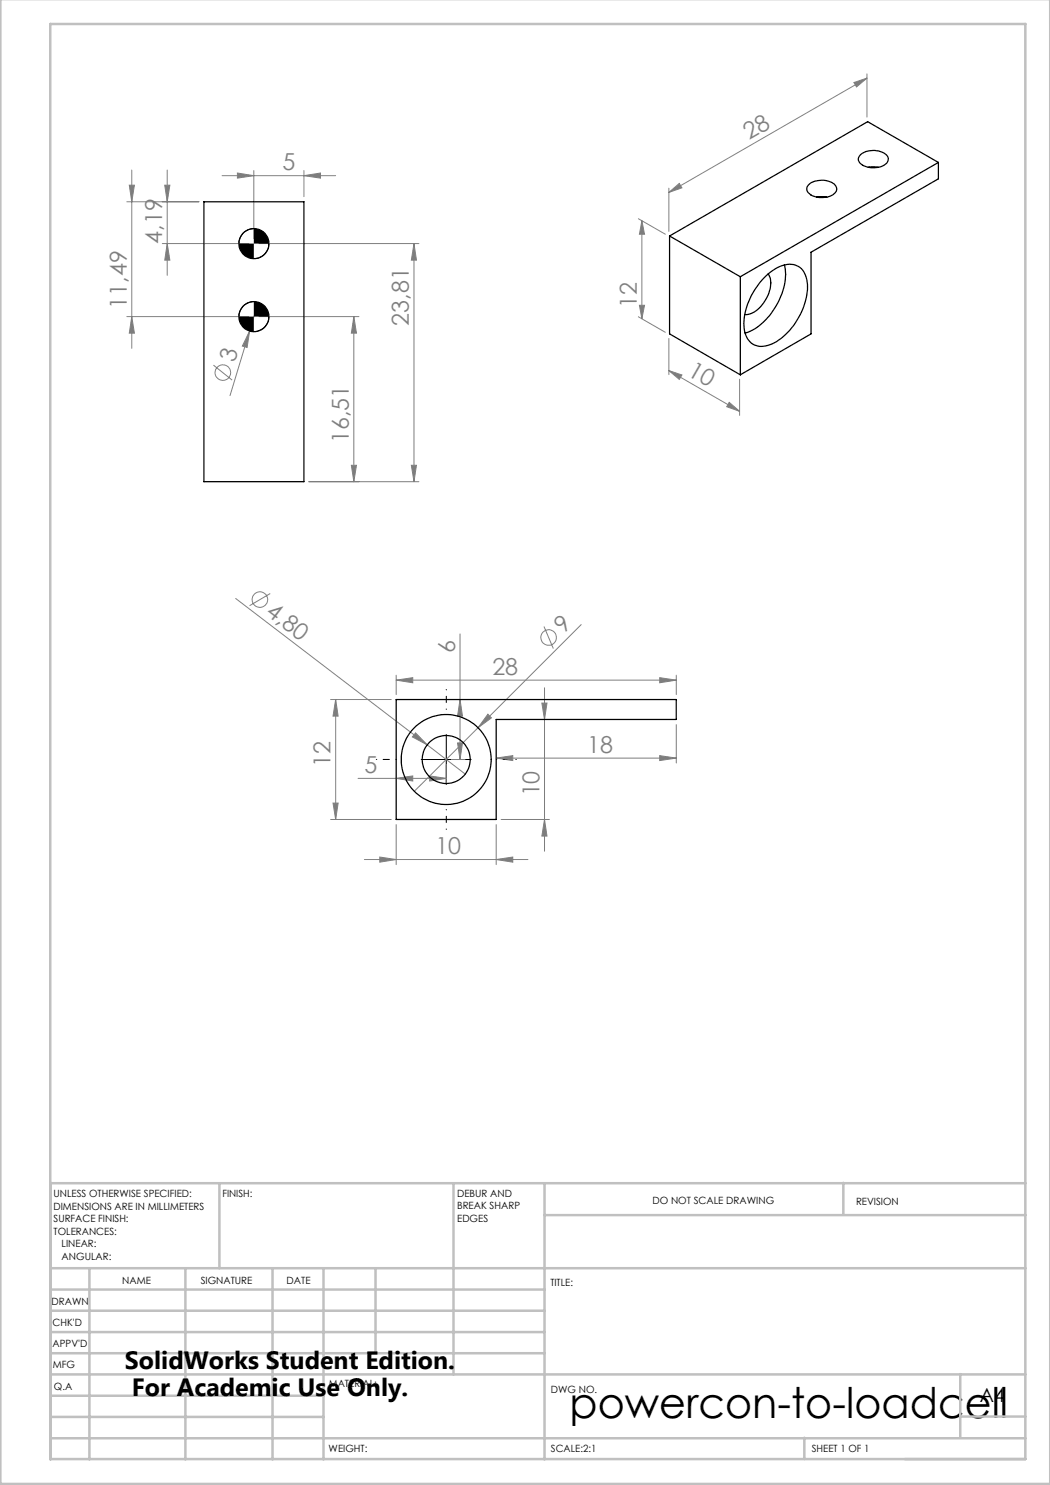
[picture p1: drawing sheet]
<svg xmlns="http://www.w3.org/2000/svg" width="210mm" height="297mm" viewBox="0 0 210 297" stroke-linecap="round" stroke-linejoin="round" font-family="sans-serif">
<g fill="none" stroke="#808080" stroke-width=".2">
<path d="M170.8 16.5l2.6-.9-2.1 1.8zM173.4 14.8v8.6M173.4 15.6l-39.6 22.9M25.9 37h1l-.5 3.4zM26.4 34v35.7M32.9 37h1.1l-.6 3.4zM33.4 34v21.1M44.4 35.1h22.7M47.5 34.6l3.3 .5-3.3 .5zM50.8 34.1v13.6M60.8 35.1l3.3-.5v1zM60.8 34.1v5.2"/>
<path d="M133.8 38.5l2.1-1.8 .5 .9zM133.8 37.6v8.7M25.4 40.4h14.4M32.5 48.7h17.3M33.4 48.7l.6 3.3h-1.1zM51.8 48.7h32M82.8 48.7l.5 3.3h-1zM82.8 48.7v47.6M127.7 43.7l5.4 3.1M128.4 44.2l.5 2.6h-1zM128.4 44.2v19.5M25.4 63.3h24.4"/>
<path d="M26.4 63.3l.5 3.3h-1zM42.7 73l3.7 3M49.9 66.2l-.5 3.3-.9-.3zM51.6 60.5l-5.6 18.6M51.8 63.3h20M70.8 63.3l.5 3.3h-1zM70.8 63.3v33M127.7 63.4l5.4 3.1M127.9 61.1h1l-.5 2.6zM133.8 74.1l2.6 .9-.5 .9zM133.8 67.7v7.2M133.8 74.1l14.1 8.2"/>
<path d="M147.9 75.8v7.3M61.8 96.3h22M70.3 93.1h1l-.5 3.2zM82.3 93.1h1l-.5 3.2zM145.8 80.5l2.1 1.8-2.6-1zM47.1 119.7l38.3 29.3M54 118.7l-4.1 2.4M66.1 139.9h12.1M67.1 139.9l.5 3.3h-1zM67.1 139.9v24M79.2 136l3.3-.5v1.1zM79.2 135v3.9"/>
<path d="M79.2 136h56.1M92 139.9l.5 3.3h-1zM92 126.8v25.1M108.8 125.3l1.9 4.4M108.9 137.5v32.7M116.2 124.9l-33.3 33.4M131.9 135.5l3.4 .5-3.4 .6zM135.3 135v3.9M71.6 155.7h17.7M79.2 155.7l3.3-.5v1zM83.1 146.6l2.3 2.4-2.9-1.6zM85.4 149l7.7 5.8"/>
<path d="M85.9 155.2l3.4 .5-3.4 .5zM89.3 152.9v3.8M90.2 151.9h2.8M91.5 148.6h1l-.5 3.3zM97.6 142.8l.7 .8-2.7 2zM99.2 151.6l3.4-.5v1zM99.2 151.6h36.1M108.4 140.6h1l-.5 3.3zM131.9 151.1l3.4 .5-3.4 .5zM135.3 144.9v7.7M66.1 163.9h12.1M66.6 160.6h1l-.5 3.3z"/>
<path d="M72.9 171.9h32.7M76 171.4l3.2 .5-3.2 .5zM79.2 164.9v8M99.2 171.9l3.4-.5v1zM99.2 164.9v8M100.2 163.9h9.7M108.9 163.9l.5 3.3h-1z"/>
<circle cx="44.6" cy="74.5" r="1.56"/>
<circle cx="52" cy="119.9" r="1.54"/>
<circle cx="109.7" cy="127.5" r="1.57"/>
</g>
<path d="M50.8 45.7a3.1 3.1 0 0 0-3 3M53.8 48.7a3 3 0 0 1-3 3M50.8 60.3a3.1 3.1 0 0 0-3 3M53.8 63.3a3 3 0 0 1-3 3M84.2 151.9h10M89.3 146.9v10" fill="none" stroke="#000" stroke-width=".2"/>
<path d="M79.3 151.9h-4M89.3 141.9v-4M99.3 151.9h4M89.3 161.9v4" fill="none" stroke="#000" stroke-width=".2" stroke-dasharray="15.2 1.3 1.3 1.3" stroke-dashoffset="15.1"/>
<g fill="none" stroke="#c0c0c0" stroke-width=".5">
<path d="M.1 -.1v296.9h209.9v-296.9M10.1 4.8h195v287h-195zM43.9 236.6v17M90.7 236.6v38.3M108.9 236.6v55.3M168.7 236.6v6.3M205.1 236.6h-195v55.3M10.1 253.6h195M10.1 257.9h98.8M17.9 253.6v38.3M37.1 253.6v38.3M54.5 253.6v38.3"/>
<path d="M64.7 253.6v38.3M75.1 253.6v17M108.9 243h96.2M10.1 270.6h98.8M10.1 266.4h98.8M10.1 262.1h98.8M10.1 279.1h54.6M10.1 274.9h195M192.1 274.8v12.7M10.1 287.7h195M10.1 283.4h54.6M160.9 287.5v4.3"/>
<path d="M192.1 283.3h13"/>
</g>
<path d="M47.8 63.3a3 3 0 0 0 3 3v-3zM50.8 60.3v3h3a3.1 3.1 0 0 0-3-3zM47.8 48.7a3 3 0 0 0 3 3v-3zM50.8 45.7v3h3a3.1 3.1 0 0 0-3-3z" fill="#000"/>
<g fill="#808080">
<path d="M83.1 146.6l2.3 2.4-2.9-1.6z"/>
<path d="M97.6 142.8l.7 .8-2.7 2z"/>
<path d="M49.9 66.2l-.5 3.3-.9-.3z"/>
<path d="M85.9 155.2l3.4 .5-3.4 .5zM79.2 155.7l3.3-.5v1z"/>
<path d="M99.2 151.6l3.4-.5v1zM131.9 151.1l3.4 .5-3.4 .5zM76 171.4l3.2 .5-3.2 .5zM99.2 171.9l3.4-.5v1zM79.2 136l3.3-.5v1.1zM131.9 135.5l3.4 .5-3.4 .6z"/>
<path d="M47.5 34.6l3.3 .5-3.3 .5zM60.8 35.1l3.3-.5v1z"/>
<path d="M170.8 16.5l2.6-.9-2.1 1.8zM133.8 38.5l2.1-1.8 .5 .9z"/>
<path d="M33.4 48.7l.6 3.3h-1.1zM32.9 37h1.1l-.6 3.4zM26.4 63.3l.5 3.3h-1zM25.9 37h1l-.5 3.4zM70.3 93.1h1l-.5 3.2zM70.8 63.3l.5 3.3h-1zM82.3 93.1h1l-.5 3.2zM82.8 48.7l.5 3.3h-1zM91.5 148.6h1l-.5 3.3zM92 139.9l.5 3.3h-1z"/>
<path d="M128.4 44.2l.5 2.6h-1zM127.9 61.1h1l-.5 2.6zM108.4 140.6h1l-.5 3.3zM108.9 163.9l.5 3.3h-1zM67.1 139.9l.5 3.3h-1zM66.6 160.6h1l-.5 3.3z"/>
<path d="M133.8 74.1l2.6 .9-.5 .9zM145.8 80.5l2.1 1.8-2.6-1z"/>
</g>
<g fill="none" stroke="#000" stroke-width=".25">
<path d="M161.6 37a4.1 4.1 0 0 1 5.5 .2 1.32 1.32 0 0 1-.8 1.9 4.2 4.2 0 0 1-4.7-.6l-.2-.9zM163.3 39.4l.6-.1 1.4 .1M172 31.1a4.1 4.1 0 0 1 5.5 .1 1.47 1.47 0 0 1-1.2 2.1 4.4 4.4 0 0 1-4.4-.8l-.2-.8zM173.7 33.5l.5-.1 1.5 .1M187.7 32.5v3.3l-25.5 14.6v16.4l-14.1 8.2M187.7 32.5l-39.6 22.8M187.7 32.5l-14.2-8.2-39.6 22.9M40.8 40.4h20v55.9h-20zM133.9 47.2l14.2 8.1M133.9 47.2v19.6l14.2 8.2M148.1 55.3v19.7M153.2 55.2a6.4 6.4 0 0 1 5.9-2.2 4 4 0 0 1 2.4 3.9 13.9 13.9 0 0 1-7 11.9 3.6 3.6 0 0 1-5.5-2.2 12.3 12.3 0 0 1 2.9-10.1z"/>
<path d="M153.6 54.8a5.1 5.1 0 0 1-.7 5.5 4.6 4.6 0 0 1-4 2.6M156.9 53a12.3 12.3 0 0 1-2.9 10.1 9.7 9.7 0 0 1-5 3.5M79.2 139.9h56.1v4h-36.1v20h-20z"/>
<circle cx="50.8" cy="48.7" r="2.99"/>
<circle cx="50.8" cy="63.3" r="2.99"/>
<circle cx="89.2" cy="151.9" r="4.8"/>
<circle cx="89.2" cy="151.9" r="9"/>
</g>
<text font-size="8.5" x="113.9" y="283.5">powercon-to-loadcell</text>
<g font-size="5">
<text x="25" y="273.7">SolidWorks Student Edition.</text>
<text x="26.4" y="279.2">For Academic Use Only.</text>
</g>
<g font-size="4.7" fill="#808080">
<text x="149.9" y="28" transform="rotate(-30 149.9 28)">28</text>
<text x="56.5" y="34.1">5</text>
<text x="32.5" y="48.7" transform="rotate(-90 32.5 48.7)">4,19</text>
<text x="25.4" y="61.7" transform="rotate(-90 25.4 61.7)">11,49</text>
<text x="81.8" y="65.1" transform="rotate(-90 81.8 65.1)">23,81</text>
<text x="127.4" y="61.6" transform="rotate(-90 127.4 61.6)">12</text>
<text x="47" y="72.5" transform="rotate(-73 47 72.5)">3</text>
<text x="137.3" y="75" transform="rotate(30 137.3 75)">10</text>
<text x="69.8" y="88.6" transform="rotate(-90 69.8 88.6)">16,51</text>
<text x="53" y="122.8" transform="rotate(37 53 122.8)">4,80</text>
<text x="91" y="130.6" transform="rotate(-90 91 130.6)">6</text>
<text x="112.8" y="126.9" transform="rotate(-45 112.8 126.9)">9</text>
<text x="98.5" y="135">28</text>
<text x="66.1" y="153.4" transform="rotate(-90 66.1 153.4)">12</text>
<text x="72.9" y="154.7">5</text>
<text x="117.5" y="150.6">18</text>
<text x="107.9" y="159.3" transform="rotate(-90 107.9 159.3)">10</text>
<text x="87.1" y="170.9">10</text>
</g>
<text font-size="3.9" x="196" y="280.4">A4</text>
<g font-size="2">
<text x="10.7" y="239.5">UNLESS OTHERWISE SPECIFIED:</text>
<text x="44.5" y="239.5">FINISH:</text>
<text x="91.4" y="239.4">DEBUR AND</text>
<text x="10.7" y="242">DIMENSIONS ARE IN MILLIMETERS</text>
<text x="10.7" y="244.5">SURFACE FINISH:</text>
<text x="91.4" y="241.9">BREAK SHARP</text>
<text x="91.4" y="244.4">EDGES</text>
<text x="130.5" y="240.8">DO NOT SCALE DRAWING</text>
<text x="171.2" y="241">REVISION</text>
<text x="10.7" y="247">TOLERANCES:</text>
<text x="12.3" y="249.5">LINEAR:</text>
<text x="12.3" y="252">ANGULAR:</text>
<text x="24.4" y="256.9">NAME</text>
<text x="40.1" y="256.8">SIGNATURE</text>
<text x="57.3" y="256.8">DATE</text>
<text x="110.1" y="257.1">TITLE:</text>
<text x="10.3" y="260.9">DRAWN</text>
<text x="10.5" y="269.3">APPV'D</text>
<text x="10.5" y="265.2">CHK'D</text>
<text x="10.6" y="273.6">MFG</text>
<text x="10.8" y="278">Q.A</text>
<text x="65.8" y="277.4">MATERIAL:</text>
<text x="110.2" y="278.5">DWG NO.</text>
<text x="65.7" y="290.4">WEIGHT:</text>
<text x="110.2" y="290.5">SCALE:2:1</text>
<text x="162.4" y="290.4">SHEET 1 OF 1</text>
</g>
</svg>
